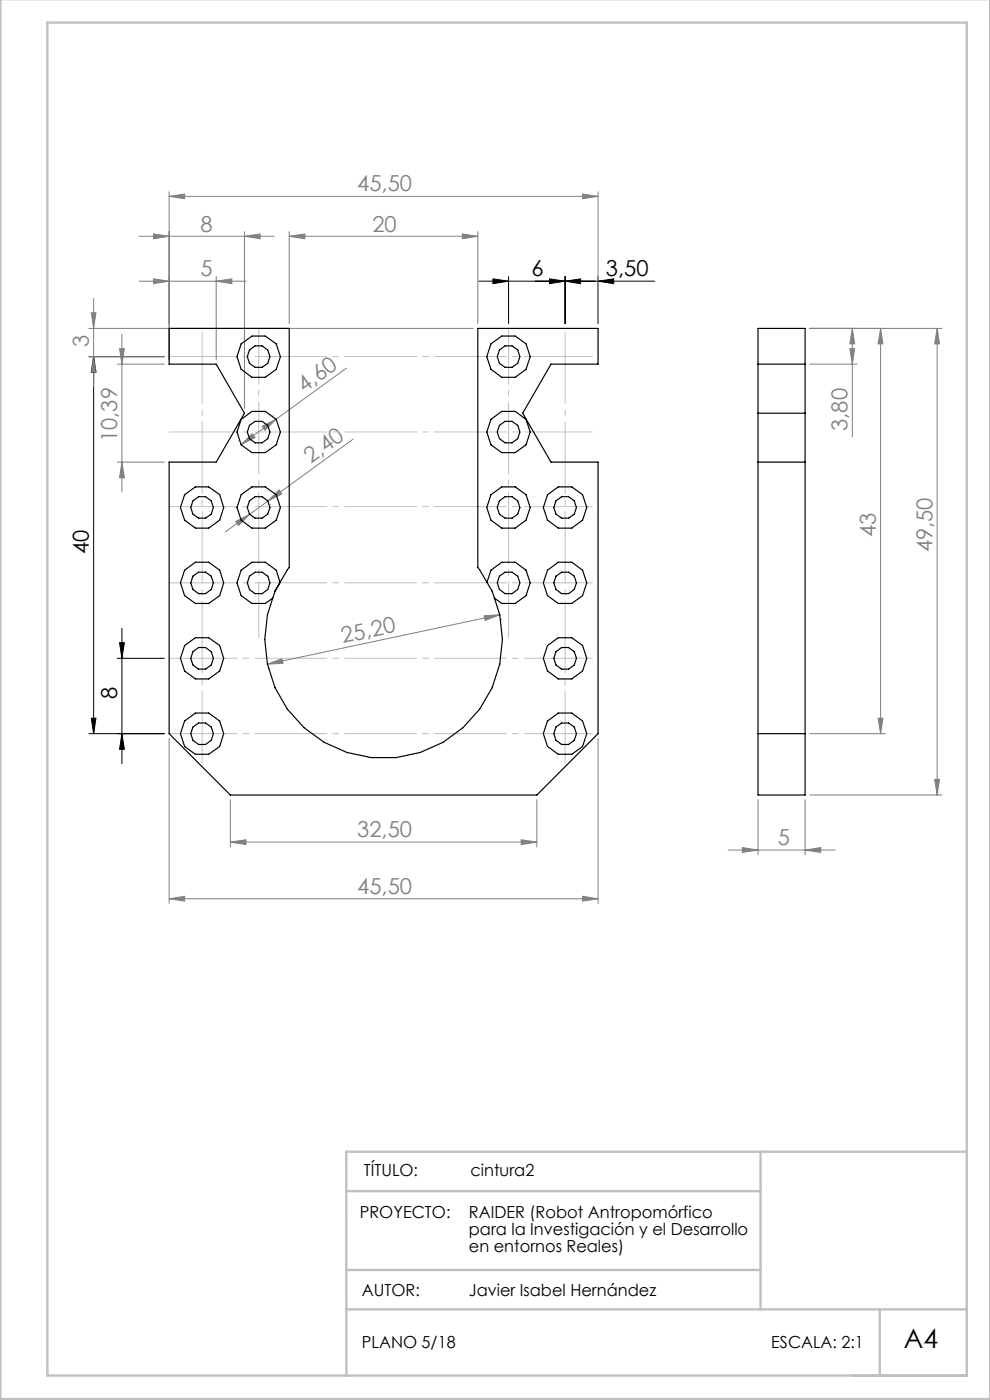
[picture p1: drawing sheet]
<svg xmlns="http://www.w3.org/2000/svg" width="210mm" height="297mm" viewBox="0 0 210 297" stroke-linecap="round" stroke-linejoin="round" font-family="sans-serif">
<g fill="none" stroke="#000" stroke-width=".21">
<path d="M101.5 59.7h37.4M104.6 59.2l3.3 .5-3.3 .5zM107.9 58.7v9.9M116.6 59.2l3.3 .5-3.3 .5zM119.9 59.7l3.3-.5v1zM119.9 58.7v9.9M126.9 59.7l3.3-.5v1zM126.9 58.7v9.9M18.9 75.7h16M19.9 75.7l.5 3.2h-1zM19.9 75.7v79.9M24.9 139.7h10"/>
<path d="M25.4 136.3h1l-.5 3.4zM25.9 133.3v28.7M18.9 155.6h16M19.4 152.4h1l-.5 3.2zM25.9 155.6l.5 3.4h-1z"/>
</g>
<g fill="none" stroke="#808080" stroke-width=".21">
<path d="M29.5 59.7h22.7M29.5 50.1h28.7M32.6 59.2l3.3 .5-3.3 .5zM32.6 49.6l3.3 .5-3.3 .6zM35.9 41.7l3.3-.5v1zM35.9 40.7v35.6M35.9 41.7h91M45.9 59.7l3.3-.5v1zM45.9 58.7v17.6M51.9 50.1l3.3-.5v1.1zM51.9 49.1v37.5M61.3 50.1l3.4-.5v1.1z"/>
<path d="M61.3 49.1v19.5M61.3 50.1h40.1M98.1 49.6l3.3 .5-3.3 .6zM101.4 49.1v19.5M123.6 41.2l3.3 .5-3.3 .5zM126.9 40.7v27.9M18.9 69.7h81.5M18.9 75.7h16M19.4 66.4h1l-.5 3.3zM19.9 75.7l.5 3.2h-1zM19.9 63.3v18.7M24.9 77.3h10"/>
<path d="M25.4 74h1l-.5 3.3zM25.9 70.9v33.5M73.5 78.1l-14.9 10.8M171.8 69.7h28M171.8 77.3h10M180.3 74h1l-.5 3.3zM180.8 69.7v23M180.8 69.7l.5 3.3h-1zM186.8 69.7v85.9M186.8 69.7l.5 3.3h-1zM198.8 69.7v99M198.8 69.7l.5 3.3h-1z"/>
<path d="M24.9 98h10M25.9 98l.5 3.3h-1zM50.6 93.5v.1M51.1 94.3l2.4-2.3 .6 .8zM55.6 90.4l3-1.5-2.4 2.4zM58 88.1v.1M58.6 88.9l-7.5 5.4M74.9 93.2l-27.1 19.7M50 110.6l3-1.5-2.4 2.4zM53.5 109.9h.1M56.8 106.3l2.4-2.4 .6 .9zM57.4 107.1h.1"/>
<path d="M102.7 130.6l3.3-.2-3.1 1.2zM106 130.4l-49.3 10.5M106.2 131.4h.1M35.9 156.7v35M56.7 140.9l3.1-1.2 .2 1zM56.9 141.9h.1M126.9 156.7v35M171.8 155.6h16M186.3 152.4h1l-.5 3.2zM48.9 178.6l3.3-.5v1.1zM48.9 169.6v10.1M48.9 178.6h65"/>
<path d="M110.6 178.1l3.3 .5-3.3 .6zM113.9 169.6v10.1M157.5 179.8l3.3 .5-3.3 .5zM160.8 169.6v11.7M170.8 169.6v11.7M171.8 168.7h28M198.3 165.3h1l-.5 3.4zM35.9 190.7l3.3-.6v1.1zM35.9 190.7h91M123.6 190.1l3.3 .6-3.3 .5zM154.4 180.3h22.7M170.8 180.3l3.3-.5v1z"/>
</g>
<path d="M54.9 135.3v-65.7M107.9 135.3v-65.7" fill="none" stroke="#c0c0c0" stroke-width=".21" stroke-dasharray="15.2 1.3 1.3 1.3" stroke-dashoffset="3.4"/>
<path d="M42.9 162.6v-93M119.9 162.6v-93" fill="none" stroke="#c0c0c0" stroke-width=".21" stroke-dasharray="15.2 1.3 1.3 1.3" stroke-dashoffset="-.8"/>
<path d="M35.9 75.6h89.7M35.9 91.6h89.7M35.9 107.5h89.7M35.9 123.6h89.7M35.9 139.6h89.7M35.9 155.6h89.7" fill="none" stroke="#c0c0c0" stroke-width=".21" stroke-dasharray="15.2 1.3 1.3 1.3" stroke-dashoffset=".9"/>
<path d="M.1 -.1v296.9h209.9v-296.9M10.1 4.8h195v287h-195zM73.4 252.7h87.9M161.3 244.3v33.5M205.1 244.3h-131.7l.1 47.6M73.4 277.8h131.7M73.4 269.4h87.9M186.6 277.8v14" fill="none" stroke="#c0c0c0" stroke-width=".5"/>
<g fill="#000">
<path d="M104.6 59.2l3.3 .5-3.3 .5zM119.9 59.7l3.3-.5v1zM116.6 59.2l3.3 .5-3.3 .5zM126.9 59.7l3.3-.5v1z"/>
<path d="M19.9 75.7l.5 3.2h-1zM19.4 152.4h1l-.5 3.2z"/>
<path d="M25.9 155.6l.5 3.4h-1zM25.4 136.3h1l-.5 3.4z"/>
</g>
<g fill="#808080">
<path d="M19.4 66.4h1l-.5 3.3zM19.9 75.7l.5 3.2h-1z"/>
<path d="M48.9 178.6l3.3-.5v1.1zM110.6 178.1l3.3 .5-3.3 .6zM61.3 50.1l3.4-.5v1.1zM98.1 49.6l3.3 .5-3.3 .6zM35.9 41.7l3.3-.5v1zM123.6 41.2l3.3 .5-3.3 .5zM32.6 49.6l3.3 .5-3.3 .6zM51.9 50.1l3.3-.5v1.1zM157.5 179.8l3.3 .5-3.3 .5zM170.8 180.3l3.3-.5v1z"/>
<path d="M32.6 59.2l3.3 .5-3.3 .5zM45.9 59.7l3.3-.5v1z"/>
<path d="M56.7 140.9l3.1-1.2 .2 1zM102.7 130.6l3.3-.2-3.1 1.2z"/>
<path d="M50 110.6l3-1.5-2.4 2.4zM56.8 106.3l2.4-2.4 .6 .9z"/>
<path d="M51.1 94.3l2.4-2.3 .6 .8zM55.6 90.4l3-1.5-2.4 2.4z"/>
<path d="M186.3 152.4h1l-.5 3.2zM186.8 69.7l.5 3.3h-1zM180.3 74h1l-.5 3.3zM180.8 69.7l.5 3.3h-1z"/>
<path d="M198.3 165.3h1l-.5 3.4zM198.8 69.7l.5 3.3h-1z"/>
<path d="M25.4 74h1l-.5 3.3zM25.9 98l.5 3.3h-1z"/>
<path d="M35.9 190.7l3.3-.6v1.1zM123.6 190.1l3.3 .6-3.3 .5z"/>
</g>
<g fill="none" stroke="#000" stroke-width=".25">
<path d="M160.8 69.7h10v99h-10zM160.8 77.3h10M160.8 98h10M160.8 87.7h10M57.9 126.9a25.1 25.1 0 0 0 23.5 34 25.1 25.1 0 0 0 23.5-34M59.4 123.5l1.9-3.1v-50.7h-25.4v7.6h10l6 10.4-6 10.3h-10v57.6l13 13.1h65l13-13.1v-57.6h-10l-6-10.3 6-10.4h10v-7.6h-25.5v50.7l1.9 3.1M59.4 123.5l-.8-2.5-2.3-1.7h-2.9l-2.2 1.7-.9 2.6 .9 2.8 2.2 1.6h2.9l1.6-1.1M59.4 123.5l-1.1 1.9-.4 1.5M103.3 123.5l.8-2.5 2.3-1.7h2.9l2.3 1.7 .9 2.6-.9 2.8-2.3 1.6h-2.9l-1.5-1.1M103.3 123.5l1.1 1.9 .5 1.5M160.8 155.6h10"/>
<circle cx="54.9" cy="75.6" r="2.39"/>
<circle cx="54.9" cy="75.7" r="4.6"/>
<circle cx="107.9" cy="75.7" r="4.6"/>
<circle cx="107.9" cy="75.7" r="2.39"/>
<circle cx="54.9" cy="91.7" r="2.39"/>
<circle cx="54.9" cy="91.7" r="4.6"/>
<circle cx="107.9" cy="91.6" r="4.6"/>
<circle cx="107.9" cy="91.7" r="2.4"/>
<circle cx="42.9" cy="107.6" r="2.39"/>
<circle cx="42.9" cy="107.7" r="4.6"/>
<circle cx="54.9" cy="107.6" r="2.39"/>
<circle cx="54.9" cy="107.7" r="4.6"/>
<circle cx="107.9" cy="107.7" r="4.6"/>
<circle cx="107.9" cy="107.6" r="2.39"/>
<circle cx="119.9" cy="107.7" r="4.6"/>
<circle cx="119.9" cy="107.6" r="2.39"/>
<circle cx="42.9" cy="139.7" r="2.41"/>
<circle cx="42.9" cy="123.6" r="4.6"/>
<circle cx="42.9" cy="139.7" r="4.6"/>
<circle cx="42.9" cy="123.7" r="2.39"/>
<circle cx="54.9" cy="123.7" r="2.39"/>
<circle cx="107.9" cy="123.7" r="2.39"/>
<circle cx="119.9" cy="123.6" r="4.6"/>
<circle cx="119.9" cy="139.7" r="4.6"/>
<circle cx="119.9" cy="123.7" r="2.4"/>
<circle cx="119.9" cy="139.7" r="2.4"/>
<circle cx="42.9" cy="155.6" r="4.6"/>
<circle cx="42.9" cy="155.6" r="2.4"/>
<circle cx="119.8" cy="155.6" r="4.6"/>
<circle cx="119.9" cy="155.7" r="2.39"/>
</g>
<text font-size="5.6" x="191.7" y="286">A4</text>
<g font-size="4.7" fill="#808080">
<text x="75.8" y="40.6">45,50</text>
<text x="42.5" y="49.1">8</text>
<text x="79" y="49.1">20</text>
<text x="42.5" y="58.6">5</text>
<text x="18.9" y="73.6" transform="rotate(-90 18.9 73.6)">3</text>
<text x="64.6" y="83.3" transform="rotate(-36 64.6 83.3)">4,60</text>
<text x="24.9" y="93.8" transform="rotate(-90 24.9 93.8)">10,39</text>
<text x="179.8" y="91.4" transform="rotate(-90 179.8 91.4)">3,80</text>
<text x="66" y="98.4" transform="rotate(-36 66 98.4)">2,40</text>
<text x="185.8" y="113.9" transform="rotate(-90 185.8 113.9)">43</text>
<text x="197.8" y="117.2" transform="rotate(-90 197.8 117.2)">49,50</text>
<text x="72.7" y="136.5" transform="rotate(-12 72.7 136.5)">25,20</text>
<text x="75.8" y="177.6">32,50</text>
<text x="165" y="179.3">5</text>
<text x="75.8" y="189.6">45,50</text>
</g>
<g font-size="4.7">
<text x="112.7" y="58.6">6</text>
<text x="128.5" y="58.6">3,50</text>
<text x="18.9" y="117.5" transform="rotate(-90 18.9 117.5)">40</text>
<text x="24.9" y="148.4" transform="rotate(-90 24.9 148.4)">8</text>
</g>
<g font-size="3.5">
<text x="77.2" y="249.5">TÍTULO:</text>
<text x="99.8" y="249.5">cintura2</text>
<text x="76.3" y="258.4">PROYECTO:</text>
<text x="99.5" y="258.4">RAIDER (Robot Antropomórfico</text>
<text x="99.5" y="262">para la Investigación y el Desarrollo</text>
<text x="99.5" y="265.5">en entornos Reales)</text>
<text x="76.8" y="274.9">AUTOR:</text>
<text x="99.5" y="274.9">Javier Isabel Hernández</text>
<text x="76.8" y="286">PLANO 5/18</text>
<text x="163.6" y="286">ESCALA: 2:1</text>
</g>
</svg>
